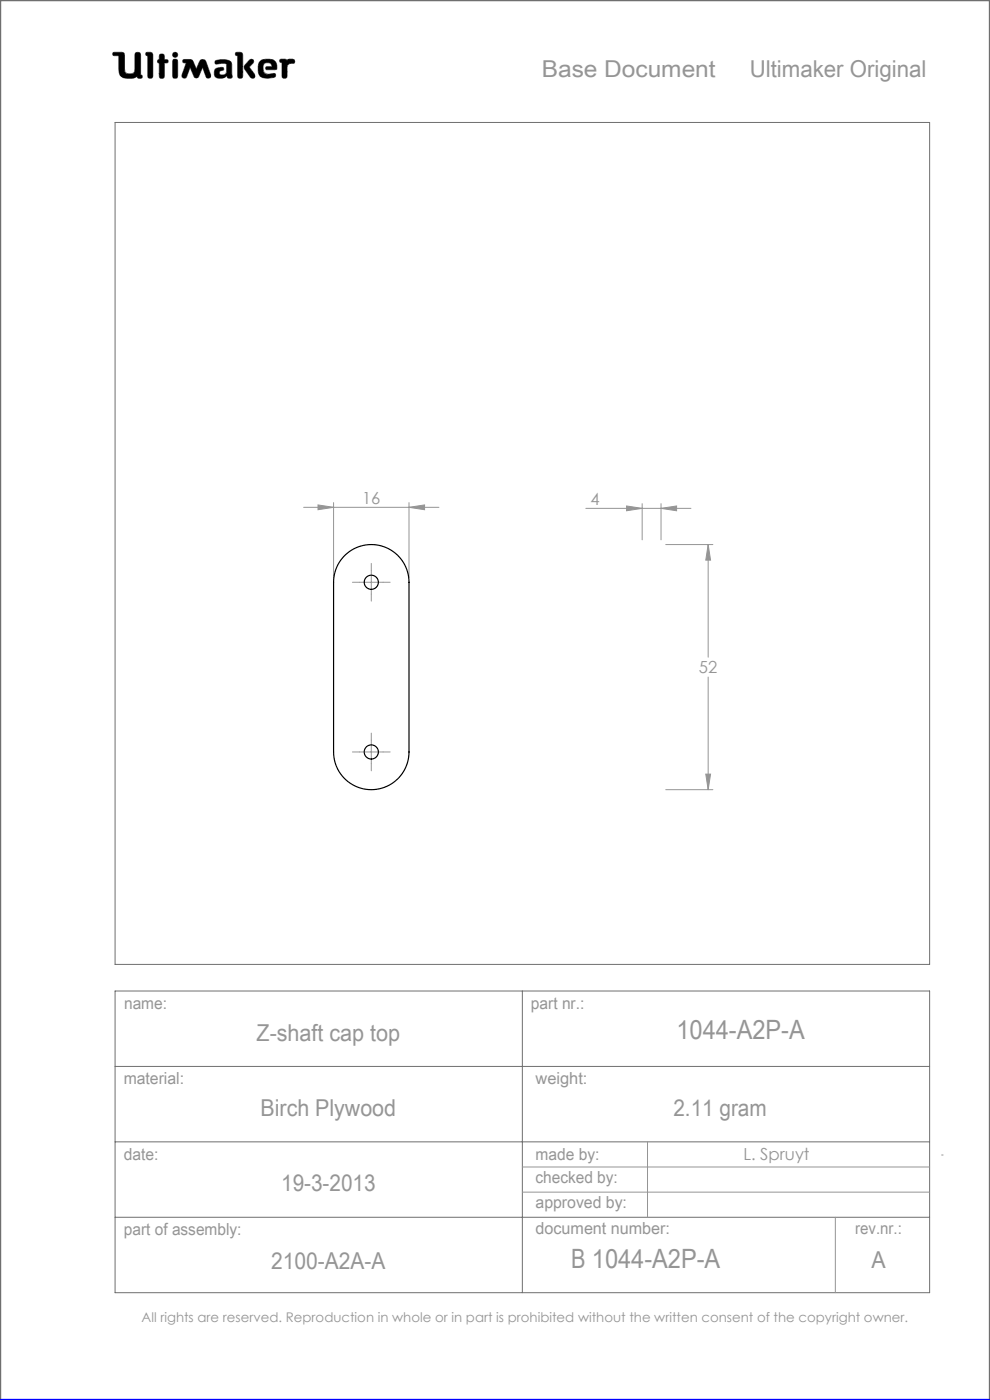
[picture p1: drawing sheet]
<svg xmlns="http://www.w3.org/2000/svg" width="210mm" height="297mm" viewBox="0 0 210 297" stroke-linecap="round" stroke-linejoin="round" font-family="sans-serif">
<g fill="none" stroke="#6f6f6f" stroke-width=".21">
<path d="M24 11.1h1.8l.5 .2 .2 4a1.62 1.62 0 0 0 2 0l.2-4a.65 .65 0 0 1 .7-.2 .65 .65 0 0 1 .4 .6v4.2l.3 .1-.1 .6a.65 .65 0 0 1-.9-.3 4 4 0 0 1-3 .2l-.6-.5-.2-.6-.1-3.6h-1.2l-.1-.3zM29.1 16.2v.1M31 11.1l1.2 .1 .2 .4v4.8a.59 .59 0 0 1-.7 .2 .59 .59 0 0 1-.4-.5v-4.3l-.4-.1zM33.8 13.4h.1M33.8 12.6h.1M33.8 12.6l-.3 .1-.1 .3 .1 .3 .3 .1M33.8 12.6v-1a.59 .59 0 0 1 .7-.1 .59 .59 0 0 1 .4 .5v.6l.6 .1a.4 .4 0 0 1 0 .6l-.6 .1-.1 3.1a.59 .59 0 0 1-.6 .1 .59 .59 0 0 1-.4-.5v-2.7M36.8 12.6h.7l.2 .5v3l-.2 .4-.3 .1-.4-.1-.2-.4v-3zM38.9 12.7l1.3-.1 .6 .2 .8 1.9 .9-2 .6-.1 .4 .1 1.2 3.2v.5l-.4 .2-.4-.1-.9-2.2-.9 2-.5 .3-.3-.2-1-2.1-.7 1.9-.3 .4-.5-.1-.2-.1v-.5l.9-2.6-.7-.1zM42.1 16.2h.1M45.7 12.9a3.6 3.6 0 0 1 3.3 .3l.2 .5v2.1a.53 .53 0 0 1-.2 .8l-.7-.1-.2-.4a1.97 1.97 0 0 1-2.5 .2 1.34 1.34 0 0 1 .4-1.8l1.3-.2 .1 .6a.74 .74 0 0 0-.9 .7 .95 .95 0 0 0 1.4 .1l.2-.6-.1-1.5a2.7 2.7 0 0 0-2 0l-.4-.2zM50.1 11.1l1.2 .1 .2 .4-.1 4.8a.59 .59 0 0 1-.6 .2 .59 .59 0 0 1-.4-.5v-4.3l-.4-.1z"/>
<path d="M52.9 12.8l.4-.2 .4 .1 .1 .4-.9 1.1 1.1 1.5 .1 .6-.2 .3h-.4a5.9 5.9 0 0 1-1.7-2.3l.2-.5zM56.6 14.8h.1M56.6 14.8l-.3-.3 .2-.3 1.2-.1-.2-.5a1.04 1.04 0 0 0-1.7 .5l.2 1.3 .8 .4M56.6 14.8h1.7l.4-.2a1.66 1.66 0 0 0-1.5-2l-1.7 .1a2.65 2.65 0 0 0-.3 3.5 3.5 3.5 0 0 0 3.2 .1l.1-.3-.2-.4-1.5 .2M56.8 15.8h.1M59.5 12.6h1.1l.3 .2a1.21 1.21 0 0 1 1.5-.1l.1 .6-1 .2-.6 .4-.1 2.5a.59 .59 0 0 1-.6 .2 .59 .59 0 0 1-.4-.5v-2.8l-.4-.2zM24.4 26h172.8v178.6h-172.8zM24.4 210.2h172.8v64h-172.8zM110.8 210.2v64M24.4 226.2h172.8M24.4 242.2h172.8M24.4 258.2h172.8"/>
<circle cx="37.2" cy="11.6" r=".56"/>
</g>
<path d="M0 297v-297h210v297" fill="none" stroke="#6f6f6f" stroke-width=".5"/>
<g fill="none" stroke="#959595" stroke-width=".21">
<path d="M64.4 107.6h28.7M67.5 107.1l3.3 .5-3.3 .5zM70.8 106.6v15.9M86.8 107.6l3.3-.5v1zM86.8 106.6v15.9M124.3 107.8h22.3M132.9 107.3l3.3 .5-3.3 .6zM136.2 106.8v7.7M140.2 107.8l3.3-.5v1.1zM140.2 106.8v7.7M141.2 115.5h10M150.2 115.5l.5 3.3h-1z"/>
<path d="M150.2 115.5v23.9M76.3 123.5h5M78.8 121v5M76.3 159.5h5M78.8 157v5M150.2 143.6v23.9M141.2 167.5h10M149.7 164.2h1l-.5 3.3zM110.8 247.6h86.4M110.8 252.9h86.4M137.4 242.2v16M177.2 258.2v16"/>
<path d="M199.7 245h.4"/>
</g>
<path d="M0 297h210" fill="none" stroke="#00f" stroke-width=".5"/>
<path d="M45.7 12.9l-.1 .4 .2 .3 1.7-.2 .6 .2-.1 1.8-.2 .4-.5 .1a.54 .54 0 0 1-.8-.5 .54 .54 0 0 1 .8-.5l.2-.1-.1-.4-.4-.1a1.31 1.31 0 0 0-1.5 .9 1.14 1.14 0 0 0 .3 1.2 1.14 1.14 0 0 0 1.2 .2l.8-.3a.23 .23 0 0 1 .3-.2 .23 .23 0 0 1 .2 .4 .58 .58 0 0 0 .8 .1 .58 .58 0 0 0 .1-.9v-2a1.32 1.32 0 0 0-1.7-1.1zM50 11.2v.5l.4 .1v4.5l.2 .3h.6l.3-.4v-4.7l-.4-.4zM53 12.7l-1.1 1.2-.1 .5 1.4 2.1 .6 .1 .3-.3v-.4l-1.2-1.7 .9-.9v-.4l-.3-.3zM55.1 13a2.66 2.66 0 0 0 .3 3.4l1.4 .2 1.3-.2 .4-.3-.2-.5-1.5 .2-.6-.2-.3-.4-.1-.9a.98 .98 0 0 1 .7-1 .98 .98 0 0 1 1.1 .5l.1 .3-1.2 .1-.1 .4 .2 .2h1.6a.49 .49 0 0 0 .5-.2 .49 .49 0 0 0 0-.6 1.57 1.57 0 0 0-2-1.4h-.9zM59.4 12.6v.5l.4 .2v3l.3 .3h.5l.3-.4v-2.3l.6-.4 .9-.1 .1-.6-.4-.3-.9 .1-.3 .2-.3-.2zM36.7 12.6l-.1 3.7 .2 .3h.6l.3-.4v-3.3l-.3-.3zM36.6 11.6a.56 .56 0 0 0 1.1 0 .56 .56 0 0 0-1.1 0zM33.9 11.6l-.1 1-.3 .2-.1 .3 .4 .3v3l.2 .2h.5l.3-.1 .1-.3v-2.8l.7-.1 .1-.4-.2-.2-.6-.1-.2-1.1zM31 11.2l-.1 .5 .4 .1 .1 4.5 .2 .3h.5l.3-.4v-4.7l-.4-.4zM38.8 12.7v.6h.7l-.9 2.7 .2 .5 .4 .1 .3-.2 .8-2.1 .9 2 .2 .2h.4l.3-.2 .9-2 .8 2.1 .5 .2 .4-.3v-.4l-1-2.8-.3-.4-.5-.1-.4 .2-.9 1.9-.9-2-.5-.1zM24 11.2l-.1 .3 .2 .3h1.1v2.7a1.73 1.73 0 0 0 2.1 2.1 2.42 2.42 0 0 0 1.8-.4l.3 .4h.6l.2-.3-.1-.3-.3-.1v-4.3l-.1-.3-.2-.2h-.6l-.3 .4v3.4a.89 .89 0 0 1-1.3 .8 .81 .81 0 0 1-.9-1.1l-.1-3.3-.5-.2z" fill-rule="evenodd" fill="#000"/>
<path d="M76.3 123.5h-1.5M78.8 121v-1.5M78.8 126v1.5M81.3 123.5h1.5M76.3 159.5h-1.5M78.8 157v-1.5M81.3 159.5h1.5M78.8 162v1.5" fill="none" stroke="#959595" stroke-width=".21" stroke-dasharray="15.2 1.3 1.3 1.3"/>
<path d="M67.5 107.1l3.3 .5-3.3 .5zM86.8 107.6l3.3-.5v1zM132.9 107.3l3.3 .5-3.3 .6zM140.2 107.8l3.3-.5v1.1zM150.2 115.5l.5 3.3h-1zM149.7 164.2h1l-.5 3.3z" fill="#959595"/>
<g fill="none" stroke="#000" stroke-width=".25">
<path d="M73.3 117.7a8 8 0 0 1 8.6-1.5 8 8 0 0 1 4.9 7.3v36a8 8 0 0 1-8 8 8 8 0 0 1-8-8v-36a8 8 0 0 1 2.5-5.8z"/>
<circle cx="78.8" cy="123.5" r="1.5"/>
<circle cx="78.8" cy="159.5" r="1.5"/>
</g>
<g font-size="5.6" fill="#959595">
<text x="143.5" y="220.3">1044-A2P-A</text>
<text x="121.1" y="269.1">B 1044-A2P-A</text>
</g>
<g font-size="4.9" fill="#959595">
<text x="114.9" y="16.3">Base Document</text>
<text x="159" y="16.3">Ultimaker Original</text>
<text x="54.4" y="220.9">Z-shaft cap top</text>
<text x="55.3" y="236.7">Birch Plywood</text>
<text x="142.8" y="236.7">2.11 gram</text>
<text x="59.6" y="252.7">19-3-2013</text>
<text x="57.6" y="269.3">2100-A2A-A</text>
<text x="184.9" y="269.1">A</text>
</g>
<g font-size="3.5" fill="#959595">
<text x="76.8" y="106.9">16</text>
<text x="125.2" y="107.1">4</text>
<text x="148.3" y="142.9">52</text>
<text x="26.3" y="214.1">name:</text>
<text x="112.6" y="214">part nr.:</text>
<text x="26.2" y="229.9">material:</text>
<text x="113.6" y="229.9">weight:</text>
<text x="26.3" y="246">date:</text>
<text x="113.6" y="246">made by:</text>
<text x="113.6" y="251.1">checked by:</text>
<text x="157.7" y="246.2">L. Spruyt</text>
<text x="113.6" y="256.3">approved by:</text>
<text x="26.3" y="262">part of assembly:</text>
<text x="113.6" y="261.8">document number:</text>
<text x="181.4" y="261.9">rev.nr.:</text>
</g>
<text font-size="2.8" fill="#959595" x="30" y="280.4">All rights are reserved. Reproduction in whole or in part is prohibited without the written consent of the copyright owner.</text>
</svg>
